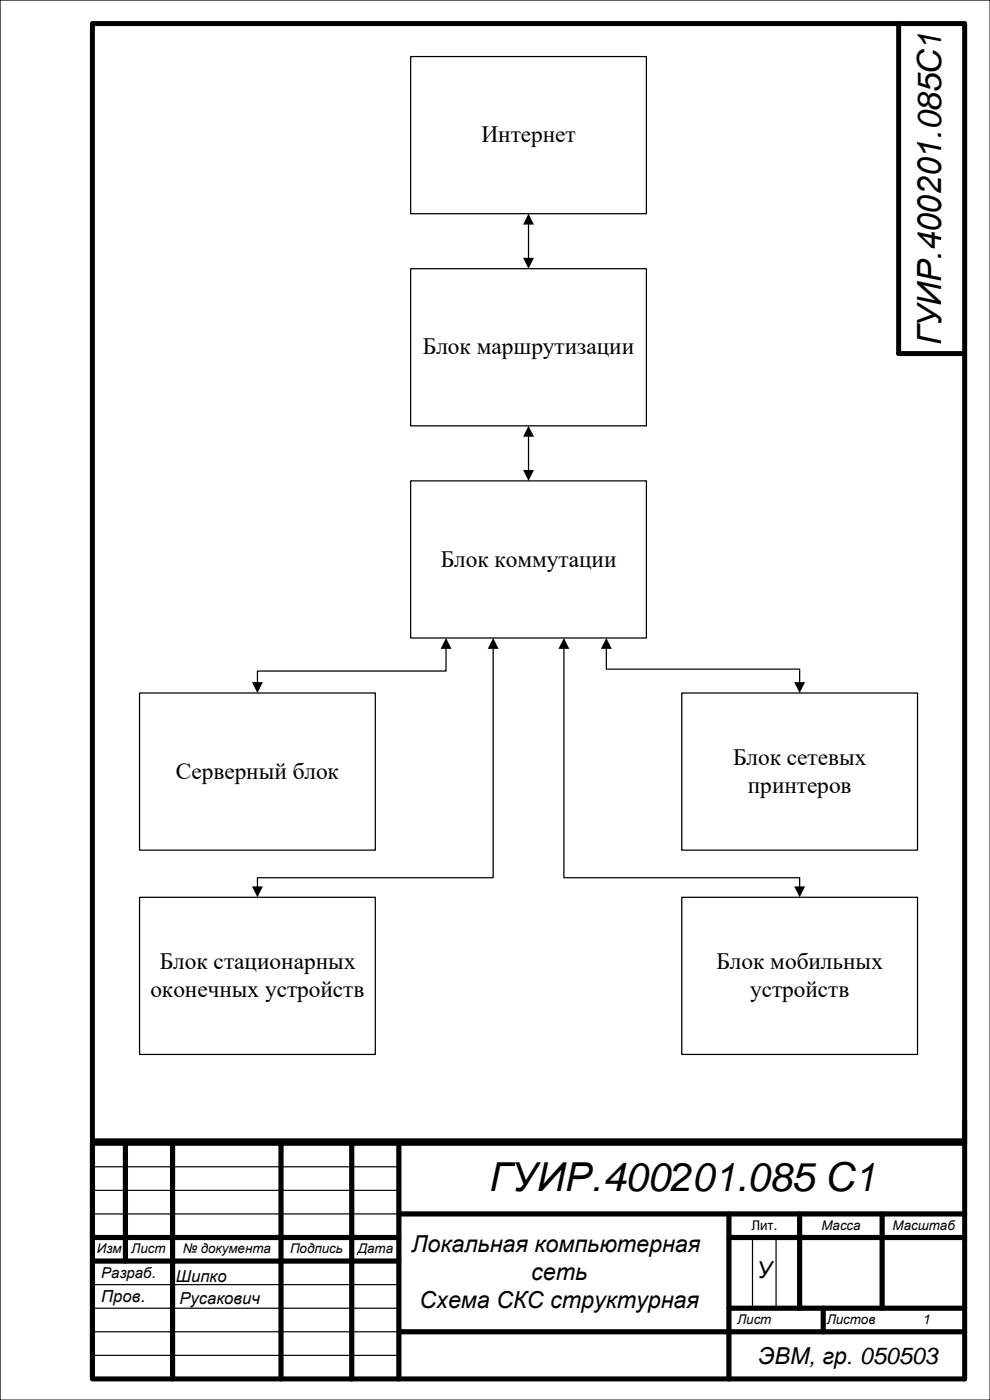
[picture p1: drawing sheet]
<svg xmlns="http://www.w3.org/2000/svg" width="210mm" height="297mm" viewBox="0 0 210 297" stroke-linecap="round" stroke-linejoin="round" font-family="sans-serif">
<g fill="none" stroke="#000" stroke-width=".26">
<path d="M0 0h210v297h-210zM87.1 12h50v33.3h-50zM87.1 57h50v33.3h-50zM112.1 47.4v7.6M112.1 92.4v7.6M87.1 102h50v33.3h-50zM94.6 137.4v4.9h-40v2.7M104.6 137.4v48.8h-50v2.1M119.6 137.4v48.8h50v2.1M128.6 137.4v4.5h41v3.1M29.6 147h50v33.3h-50zM144.6 147h50v33.3h-50z"/>
<path d="M29.6 190.3h50v33.4h-50zM144.6 190.3h50v33.4h-50z"/>
</g>
<g fill="none" stroke="#000" stroke-width="1.1">
<path d="M19.6 5h185v237h-185zM190.6 5v70h13.7M204.6 237.5v55h-185M26.6 242.5v25M36.6 242.5v50M59.6 242.5v50M74.6 242.5v50M84.6 257.5h120M84.6 242.5v50M154.6 257.5v35M169.6 257.5v20M187.1 257.5v20"/>
<path d="M204.6 242.5h-185v49.7M19.6 262.5h65M19.6 267.5h65M154.6 262.5h50M154.6 277.5h50M174.6 277.5v5M84.7 282.5h119.9"/>
</g>
<path d="M19.6 247.5h65M19.6 252.5h65M19.6 257.5h65M19.6 272.5h65M19.6 277.5h65M159.6 262.5v15M164.6 262.5v15M19.6 282.5h65.1M19.6 287.5h65M19.6 292.5h65" fill="none" stroke="#000" stroke-width=".25"/>
<path d="M112.1 45.3l1.2 2.3h-2.4zM110.9 54.7h2.4l-1.2 2.3zM112.1 90.3l1.2 2.3h-2.4zM110.9 99.7h2.4l-1.2 2.3zM94.6 135.3l1.2 2.3h-2.4zM104.6 135.3l1.2 2.3h-2.4zM119.6 135.3l1.2 2.3h-2.4zM128.6 135.3l1.2 2.3h-2.4zM53.4 144.7h2.4l-1.2 2.3zM168.4 144.7h2.4l-1.2 2.3zM53.4 188h2.4l-1.2 2.3zM168.4 188h2.4l-1.2 2.3z" fill="#000"/>
<text font-size="8.5" x="103.8" y="252.7">ГУИР.400201.085 C1</text>
<text font-size="7.1" x="199.6" y="73.2" transform="rotate(-90 199.6 73.2)">ГУИР.400201.085C1</text>
<g font-size="5">
<text x="102.1" y="30.1">Интернет</text>
<text x="89.7" y="75.2">Блок маршрутизации</text>
<text x="93.5" y="120.2">Блок коммутации</text>
<text x="37.3" y="165.2">Серверный блок</text>
<text x="155.5" y="162.2">Блок сетевых</text>
<text x="158.6" y="168.1">принтеров</text>
<text x="33.9" y="205.5">Блок стационарных</text>
<text x="152" y="205.5">Блок мобильных</text>
<text x="31.9" y="211.5">оконечных устройств</text>
<text x="159.1" y="211.5">устройств</text>
<text x="87.3" y="265.6">Локальная компьютерная</text>
<text x="112.7" y="271.5">сеть</text>
<text x="160.6" y="271">У</text>
<text x="89" y="277.4">Схема СКС структурная</text>
<text x="160.8" y="289.3">ЭВМ, гр. 050503</text>
</g>
<g font-size="3.5">
<text x="37.3" y="272">Шипко</text>
<text x="21.5" y="276.1">Пров.</text>
<text x="38.1" y="276.6">Русакович</text>
</g>
<text font-size="3.2" x="21.5" y="271">Разраб.</text>
<g font-size="2.8">
<text x="159.4" y="260.9">Лит.</text>
<text x="174.2" y="260.9">Масса</text>
<text x="189.3" y="260.9">Масштаб</text>
<text x="20.5" y="265.9">Изм</text>
<text x="27.8" y="265.9">Лист</text>
<text x="38.8" y="265.9">№ документа</text>
<text x="61.5" y="265.9">Подпись</text>
<text x="75.9" y="265.9">Дата</text>
<text x="156.3" y="280.9">Лист</text>
<text x="175.3" y="280.9">Листов</text>
<text x="195.8" y="280.9">1</text>
</g>
</svg>
